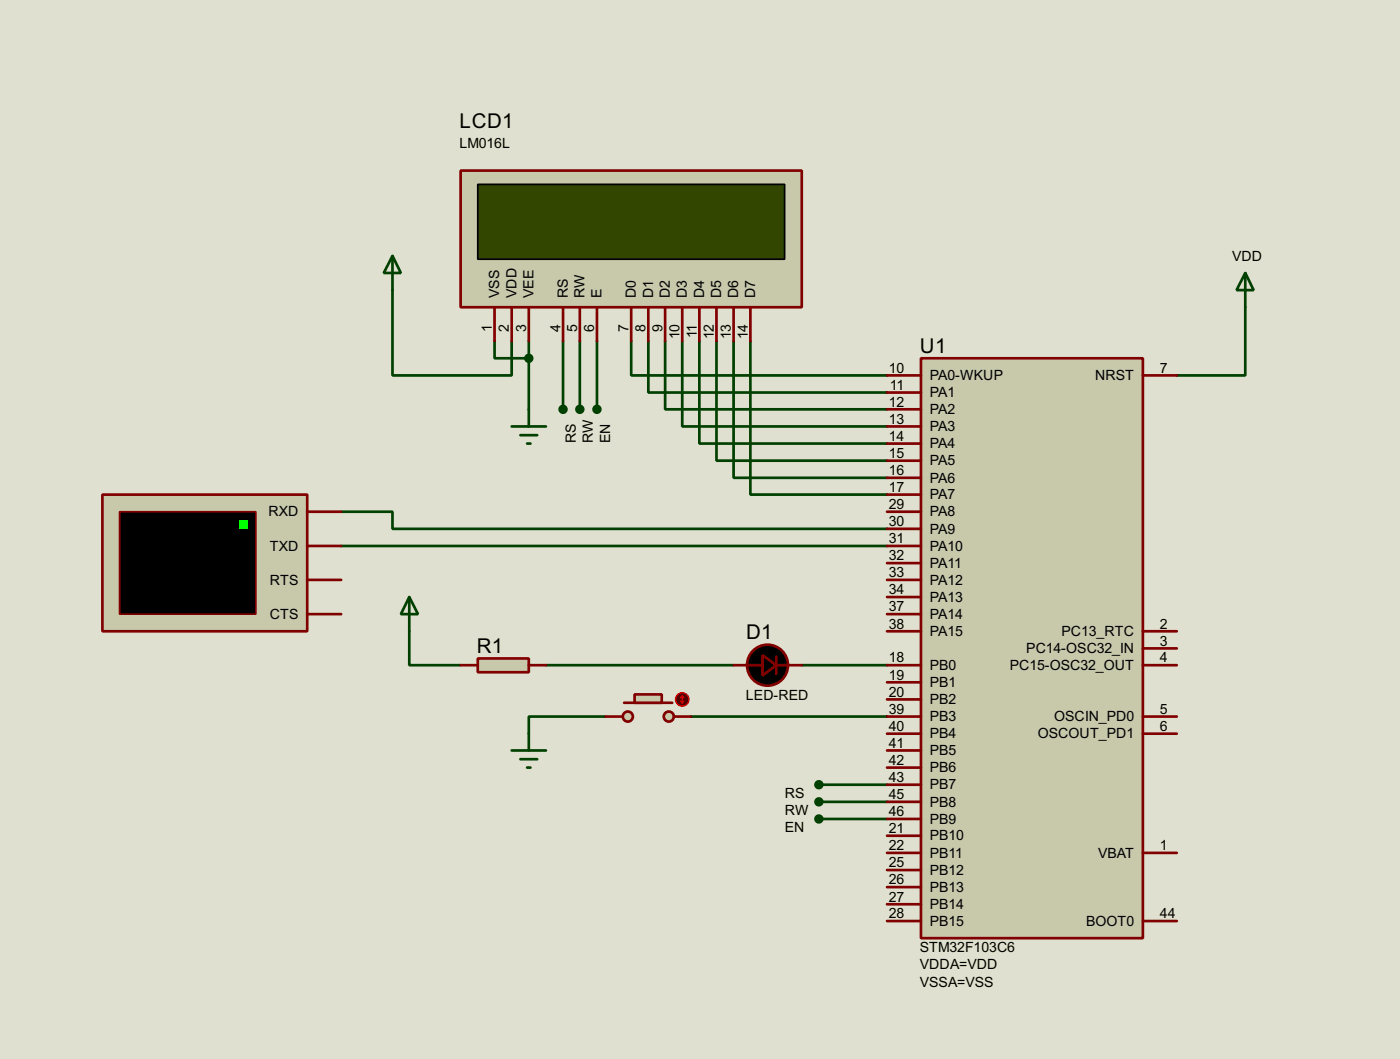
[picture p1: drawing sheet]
<svg xmlns="http://www.w3.org/2000/svg" width="208mm" height="158mm" viewBox="0 0 208 158" stroke-linecap="round" stroke-linejoin="round" font-family="sans-serif">
<path d="M0 0h208.4v157.6h-208.4z" fill="#e0e0d0"/>
<g fill="none" stroke="#004000" stroke-width=".4">
<path d="M58.5 43.2v12.7h17.7v-5.1M73.7 50.8v2.6h5.1M78.8 50.8v10.2M83.9 50.8v10.2M86.4 50.8v10.2M88.9 50.8v10.2M94 50.8v5.1h38.1M96.6 50.8v7.7h35.5M99.1 50.8v10.2h33M101.6 50.8v12.7h30.5M104.2 50.8v15.3h27.9M106.7 50.8v17.8h25.4"/>
<path d="M109.3 50.8v20.4h22.8M111.8 50.8v22.9h20.3M185.5 45.8v10.1h-10.2M50.8 76.2h7.7v2.6h73.6M50.8 81.3h81.3M61 94v5.1h7.6M81.3 99.1h28M119.4 99.1h12.7M90.2 106.7h-11.4v2.6M102.9 106.7h29.2M122 116.9h10.1M122 119.4h10.1"/>
<path d="M122 122h10.1"/>
</g>
<path d="M137.2 53.4h33v86.3h-33z" fill="#c8c8aa" stroke="#800000" stroke-width=".4"/>
<g fill="none" stroke="#800000" stroke-width=".4">
<path d="M132.1 55.9h5.1M132.1 58.5h5.1M170.2 55.9h5.1M132.1 61h5.1M132.1 63.5h5.1M132.1 66.1h5.1M132.1 68.6h5.1M132.1 71.2h5.1M132.1 73.7h5.1M132.1 76.2h5.1M132.1 78.8h5.1M109.3 99.1h4.3"/>
<path d="M115.6 99.1h3.8M115.6 97.8v2.6M132.1 81.3h5.1M132.1 99.1h5.1M132.1 83.9h5.1M132.1 86.4h5.1M132.1 88.9h5.1M132.1 91.5h5.1M132.1 94h5.1M170.2 99.1h5.1M170.2 94h5.1M170.2 96.6h5.1"/>
<path d="M132.1 106.7h5.1M132.1 109.3h5.1M132.1 119.4h5.1M132.1 101.6h5.1M132.1 104.2h5.1M132.1 111.8h5.1M132.1 114.3h5.1M132.1 116.9h5.1M170.2 106.7h5.1M170.2 109.3h5.1M132.1 137.2h5.1M132.1 122h5.1"/>
<path d="M132.1 124.5h5.1M132.1 127h5.1M132.1 129.6h5.1M132.1 132.1h5.1M132.1 134.7h5.1M170.2 137.2h5.1M170.2 127h5.1"/>
</g>
<path d="M185.5 40.7l1.2 2.5h-2.5zM185.5 40.7v5.1M61 88.9l1.3 2.6h-2.6zM61 88.9v5.1" fill="none" stroke="#004000" stroke-width=".4"/>
<g fill="#000" stroke="#800000" stroke-width=".4">
<path d="M113.6 97.6l2 1.5-2 1.5z"/>
<circle cx="114.3" cy="99.1" r="3.1"/>
</g>
<path d="M71.2 98.1h7.6v2h-7.6z" fill="#c8c8aa" stroke="#800000" stroke-width=".4"/>
<path d="M68.6 99.1h2.6M78.8 99.1h2.5" fill="none" stroke="#800000" stroke-width=".4"/>
<g fill="#c8c8aa" stroke="#800000" stroke-width=".4">
<circle cx="99.6" cy="106.7" r=".75"/>
<circle cx="93.5" cy="106.7" r=".75"/>
</g>
<path d="M93 104.7h7.1" fill="none" stroke="#800000" stroke-width=".4"/>
<path d="M94.5 103.4h4.1v1.3h-4.1z" fill="#c8c8aa" stroke="#800000" stroke-width=".4"/>
<path d="M90.2 106.7h2.5M100.4 106.7h2.5" fill="none" stroke="#800000" stroke-width=".4"/>
<circle cx="101.6" cy="104.2" r="1" fill="#400000" stroke="#f00" stroke-width=".2"/>
<path d="M101.4 104.4l.2 .3M101.6 103.7v1M101.6 103.7l-.2 .2M101.6 103.7l.3 .2M101.9 104.4l-.3 .3" fill="none" stroke="#f00" stroke-width=".2"/>
<path d="M76.2 111.8h5.1M77.5 113.1h2.5M78.5 114.3h.5M78.8 109.3v2.5" fill="none" stroke="#004000" stroke-width=".4"/>
<path d="M68.6 25.4h50.8v20.4h-50.8z" fill="#c8c8aa" stroke="#800000" stroke-width=".4"/>
<path d="M71.2 27.5h45.7v11.1h-45.7z" fill="#324600" stroke="#000" stroke-width=".25"/>
<g fill="none" stroke="#800000" stroke-width=".4">
<path d="M73.7 45.8v5M76.2 45.8v5M78.8 45.8v5M83.9 45.8v5M86.4 45.8v5M88.9 45.8v5M94 45.8v5M96.6 45.8v5M99.1 45.8v5M101.6 45.8v5M104.2 45.8v5M106.7 45.8v5"/>
<path d="M109.3 45.8v5M111.8 45.8v5"/>
</g>
<path d="M58.5 38.1l1.2 2.6h-2.5zM58.5 38.1v5.1M76.2 63.5h5.1M77.5 64.8h2.5M78.5 66.1h.5M78.8 61v2.5" fill="none" stroke="#004000" stroke-width=".4"/>
<g fill="#004000" stroke="#004000" stroke-width=".4">
<circle cx="78.7" cy="53.4" r=".5"/>
<circle cx="88.9" cy="61" r=".5"/>
<circle cx="83.8" cy="61" r=".5"/>
<circle cx="86.3" cy="61" r=".5"/>
<circle cx="121.9" cy="122" r=".5"/>
<circle cx="121.9" cy="116.9" r=".5"/>
<circle cx="121.9" cy="119.4" r=".5"/>
</g>
<path d="M15.3 73.7h30.5v20.3h-30.5z" fill="#c8c8aa" stroke="#800000" stroke-width=".4"/>
<path d="M17.8 76.2h20.3v15.3h-20.3z" fill="#000" stroke="#800000" stroke-width=".25"/>
<path d="M35.6 77.5h1.3v1.3h-1.3z" fill="#0f0"/>
<path d="M45.8 76.2h5M45.8 86.4h5M45.8 81.3h5M45.8 91.5h5" fill="none" stroke="#800000" stroke-width=".4"/>
<g font-size="3.4">
<text x="68.5" y="19.1">LCD1</text>
<text x="137" y="52.6">U1</text>
<text x="111.1" y="95.2">D1</text>
<text x="71" y="97.3">R1</text>
</g>
<g font-size="2.4">
<text x="68.4" y="22">LM016L</text>
<text x="183.5" y="38.8">VDD</text>
<text x="74.4" y="44.4" transform="rotate(-90 74.4 44.4)">VSS</text>
<text x="76.9" y="44.4" transform="rotate(-90 76.9 44.4)">VDD</text>
<text x="79.5" y="44.4" transform="rotate(-90 79.5 44.4)">VEE</text>
<text x="84.6" y="44.4" transform="rotate(-90 84.6 44.4)">RS</text>
<text x="87.1" y="44.4" transform="rotate(-90 87.1 44.4)">RW</text>
<text x="89.6" y="44.4" transform="rotate(-90 89.6 44.4)">E</text>
<text x="94.7" y="44.4" transform="rotate(-90 94.7 44.4)">D0</text>
<text x="97.3" y="44.4" transform="rotate(-90 97.3 44.4)">D1</text>
<text x="99.8" y="44.4" transform="rotate(-90 99.8 44.4)">D2</text>
<text x="102.3" y="44.4" transform="rotate(-90 102.3 44.4)">D3</text>
<text x="104.9" y="44.4" transform="rotate(-90 104.9 44.4)">D4</text>
<text x="107.4" y="44.4" transform="rotate(-90 107.4 44.4)">D5</text>
<text x="110" y="44.4" transform="rotate(-90 110 44.4)">D6</text>
<text x="112.5" y="44.4" transform="rotate(-90 112.5 44.4)">D7</text>
<text x="73.3" y="49.4" transform="rotate(-90 73.3 49.4)">1</text>
<text x="75.8" y="49.4" transform="rotate(-90 75.8 49.4)">2</text>
<text x="78.4" y="49.4" transform="rotate(-90 78.4 49.4)">3</text>
<text x="83.5" y="49.4" transform="rotate(-90 83.5 49.4)">4</text>
<text x="86" y="49.4" transform="rotate(-90 86 49.4)">5</text>
<text x="88.5" y="49.4" transform="rotate(-90 88.5 49.4)">6</text>
<text x="93.6" y="49.4" transform="rotate(-90 93.6 49.4)">7</text>
<text x="96.2" y="49.4" transform="rotate(-90 96.2 49.4)">8</text>
<text x="98.7" y="49.4" transform="rotate(-90 98.7 49.4)">9</text>
<text x="101.2" y="50.6" transform="rotate(-90 101.2 50.6)">10</text>
<text x="103.7" y="50.4" transform="rotate(-90 103.7 50.4)">11</text>
<text x="106.3" y="50.6" transform="rotate(-90 106.3 50.6)">12</text>
<text x="108.9" y="50.5" transform="rotate(-90 108.9 50.5)">13</text>
<text x="111.4" y="50.6" transform="rotate(-90 111.4 50.6)">14</text>
<text x="132.4" y="55.5">10</text>
<text x="132.5" y="58.1">11</text>
<text x="138.5" y="56.6">PA0-WKUP</text>
<text x="138.5" y="59.2">PA1</text>
<text x="163.1" y="56.6">NRST</text>
<text x="172.8" y="55.5">7</text>
<text x="132.4" y="60.6">12</text>
<text x="132.4" y="63.1">13</text>
<text x="132.4" y="65.6">14</text>
<text x="138.5" y="61.7">PA2</text>
<text x="138.5" y="64.2">PA3</text>
<text x="85.8" y="66" transform="rotate(-90 85.8 66)">RS</text>
<text x="88.3" y="66" transform="rotate(-90 88.3 66)">RW</text>
<text x="90.9" y="66" transform="rotate(-90 90.9 66)">EN</text>
<text x="132.4" y="68.2">15</text>
<text x="132.4" y="70.8">16</text>
<text x="138.5" y="66.7">PA4</text>
<text x="138.5" y="69.3">PA5</text>
<text x="138.5" y="71.9">PA6</text>
<text x="40" y="76.9">RXD</text>
<text x="132.4" y="73.3">17</text>
<text x="132.4" y="75.8">29</text>
<text x="138.5" y="74.4">PA7</text>
<text x="138.5" y="76.9">PA8</text>
<text x="40.2" y="82">TXD</text>
<text x="132.4" y="78.4">30</text>
<text x="132.4" y="80.9">31</text>
<text x="132.4" y="83.5">32</text>
<text x="138.5" y="79.5">PA9</text>
<text x="138.5" y="82">PA10</text>
<text x="40.2" y="87.1">RTS</text>
<text x="132.4" y="86">33</text>
<text x="132.4" y="88.5">34</text>
<text x="138.5" y="84.6">PA11</text>
<text x="138.5" y="87.1">PA12</text>
<text x="138.5" y="89.6">PA13</text>
<text x="40.2" y="92.2">CTS</text>
<text x="132.4" y="91.1">37</text>
<text x="132.4" y="93.6">38</text>
<text x="138.5" y="92.2">PA14</text>
<text x="138.5" y="94.7">PA15</text>
<text x="158.1" y="94.7">PC13_RTC</text>
<text x="172.8" y="93.6">2</text>
<text x="132.4" y="98.7">18</text>
<text x="132.4" y="101.2">19</text>
<text x="138.5" y="99.8">PB0</text>
<text x="150.4" y="99.8">PC15-OSC32_OUT</text>
<text x="152.8" y="97.3">PC14-OSC32_IN</text>
<text x="172.8" y="96.2">3</text>
<text x="172.8" y="98.7">4</text>
<text x="111.1" y="104.2">LED-RED</text>
<text x="132.4" y="103.8">20</text>
<text x="132.4" y="106.3">39</text>
<text x="138.5" y="102.3">PB1</text>
<text x="138.5" y="104.9">PB2</text>
<text x="138.5" y="107.4">PB3</text>
<text x="157" y="107.4">OSCIN_PD0</text>
<text x="172.8" y="106.3">5</text>
<text x="132.4" y="108.9">40</text>
<text x="132.4" y="111.4">41</text>
<text x="132.4" y="113.9">42</text>
<text x="138.5" y="110">PB4</text>
<text x="138.5" y="112.5">PB5</text>
<text x="154.5" y="110">OSCOUT_PD1</text>
<text x="172.8" y="108.9">6</text>
<text x="116.9" y="118.8">RS</text>
<text x="132.4" y="119">45</text>
<text x="132.4" y="116.5">43</text>
<text x="138.5" y="115">PB6</text>
<text x="138.5" y="117.6">PB7</text>
<text x="116.9" y="121.4">RW</text>
<text x="116.9" y="123.9">EN</text>
<text x="132.4" y="121.6">46</text>
<text x="132.4" y="124.1">21</text>
<text x="138.5" y="120.1">PB8</text>
<text x="138.5" y="122.7">PB9</text>
<text x="138.5" y="125.2">PB10</text>
<text x="132.4" y="126.6">22</text>
<text x="132.4" y="129.2">25</text>
<text x="132.4" y="131.7">26</text>
<text x="138.5" y="127.7">PB11</text>
<text x="138.5" y="130.3">PB12</text>
<text x="163.5" y="127.7">VBAT</text>
<text x="172.8" y="126.6">1</text>
<text x="132.4" y="134.3">27</text>
<text x="132.4" y="136.8">28</text>
<text x="138.5" y="132.8">PB13</text>
<text x="138.5" y="135.4">PB14</text>
<text x="138.5" y="137.9">PB15</text>
<text x="161.7" y="137.9">BOOT0</text>
<text x="172.8" y="136.8">44</text>
<text x="137" y="141.8">STM32F103C6</text>
<text x="137" y="144.4">VDDA=VDD</text>
<text x="137" y="146.9">VSSA=VSS</text>
</g>
</svg>
